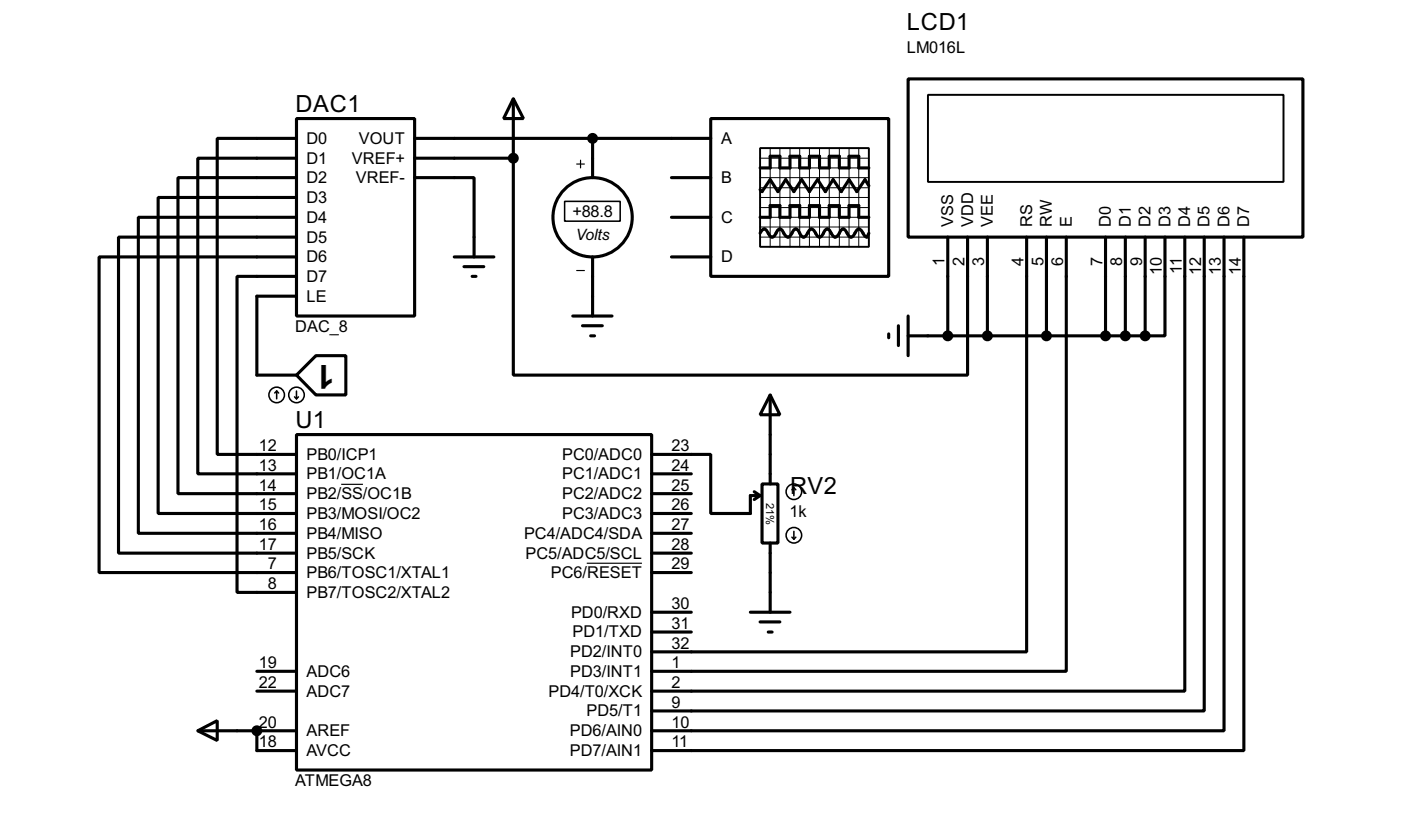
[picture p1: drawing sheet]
<svg xmlns="http://www.w3.org/2000/svg" width="180mm" height="107mm" viewBox="0 0 180 107" stroke-linecap="round" stroke-linejoin="round" font-family="sans-serif">
<g fill="none" stroke="#000" stroke-width=".4">
<path d="M38.2 15.3h15.2v25.4h-15.2zM38.2 17.8h-10.2v40.7h10.2M53.4 17.8h38.1M66.1 12.7l1.3 2.6h-2.6zM66.1 12.7v7.7M76.3 17.8v5.1M91.5 15.3h22.9v20.3h-22.9zM116.9 10.2h50.8v20.3h-50.8zM38.2 20.4h-12.7v40.6h12.7M38.2 22.9h-15.3v40.6h15.3M38.2 25.4h-17.8v40.7h17.8M38.2 28h-20.4v40.6h20.4"/>
<path d="M38.2 30.5h-22.9v40.7h22.9M38.2 33.1h-25.4v40.6h25.4M38.2 35.6h-7.7v40.6h7.7M38.2 38.1h-5.1v10.2h5.1M53.4 22.9h7.6v10.2M53.4 20.4h12.7M58.5 33.1h5.1M59.7 34.3h2.6M60.8 35.6h.5M66.1 20.4v27.9h58.4v-17.8M76.3 33.1v7.6M86.4 28h5.1"/>
<path d="M86.4 22.9h5.1M86.4 33.1h5.1M97.8 30l.3-.4 .3-.1 .2 .1 .5 .8 .3 .1 .2-.1 .5-.8 .3-.1 .2 .1 .2 .3a1.05 1.05 0 0 0 .6 .6l.2-.1 .5-.8 .3-.1 .3 .1 .4 .8 .3 .1 .3-.1 .5-.8 .2-.1 .3 .1 .5 .8 .3 .1 .2-.1 .5-.8 .3-.1 .2 .1 .5 .8 .3 .1a1.62 1.62 0 0 0 .7-.9l.3-.1 .2 .1 .5 .8 .3 .1 .3-.1 .5-.8 .2-.1 .3 .1 .5 .8 .3 .1 .2-.5M97.8 21.6h1.3v-1.5h1.3v1.5h1.3v-1.5h1.2v1.5h1.3v-1.5h1.3v1.5h1.2v-1.5h1.3v1.5h1.3v-1.5h1.2v1.5h1.3M97.8 28h1.3v-1.5h1.3v1.5h1.3v-1.5h1.2v1.5h1.3v-1.5h1.3v1.5h1.2v-1.5h1.3v1.5h1.3v-1.5h1.2v1.5h1.3M111.8 23.9l-.5-.8-1 1.6-1-1.6-1 1.6-1.1-1.6-1 1.6-1-1.6-1 1.6-1-1.6-1 1.6-1.1-1.6-1 1.6-1-1.6-1 1.6-.3-.3M122 30.5v12.7M127.1 30.5v12.7M132.1 30.5v53.4h-48.2M134.7 30.5v12.7M137.2 30.5v55.9h-53.3M142.3 30.5v12.7"/>
<path d="M144.8 30.5v12.7M147.4 30.5v12.7M149.9 30.5v12.7h-2.5M152.5 30.5v58.4h-68.6M155 30.5v61h-71.1M157.5 30.5v63.5h-73.6M160.1 30.5v66.1h-76.2M38.2 55.9h45.7v43.2h-45.7zM38.2 48.3l2.5-2.5h3.8v5h-3.8zM73.7 40.7h5.1M75 41.9h2.5M76 43.2h.5"/>
<path d="M83.9 58.5h7.6v7.6h5.1v-2.3h1.2M99.1 50.8l1.3 2.6h-2.6zM99.1 50.8v11.5M114.4 43v.5M115.6 41.9v2.6M116.9 43.2h30.5M116.9 40.7v5.1M83.9 61h5.1M83.9 63.5h5.1M83.9 66.1h5.1M83.9 68.6h5.1M83.9 71.2h5.1"/>
<path d="M83.9 73.7h5.1M83.9 78.8h5.1M96.6 78.8h5.1M97.1 63.3l.7 .5M97.8 63.8l-.7 .5M98.1 62.3h2v7.6h-2zM99.1 69.9v8.9M25.5 94l2.5-1.3v2.6zM25.5 94h12.7M33.1 94v2.6h5.1M33.1 86.4h5.1M33.1 88.9h5.1"/>
<path d="M83.9 81.3h5.1M97.8 80h2.6M98.9 81.3h.5"/>
<circle cx="76.2" cy="28" r="5.1"/>
</g>
<circle cx="33.1" cy="94" r=".2" fill="#000"/>
<path d="M97.8 19.1h14v12.7h-14zM119.4 12.2h45.8v11.2h-45.8z" fill="none" stroke="#000" stroke-width=".25"/>
<g fill="none" stroke="#000" stroke-width=".13">
<path d="M99.1 19.1v12.7M100.4 19.1v12.7M101.7 19.1v12.7M102.9 19.1v12.7M104.2 19.1v12.7M105.5 19.1v12.7M106.7 19.1v12.7M108 19.1v12.7M109.3 19.1v12.7M110.5 19.1v12.7M97.8 22.9h14M97.8 20.4h14"/>
<path d="M97.8 21.6h14M97.8 24.2h14M97.8 26.7h14M97.8 28h14M97.8 29.2h14M97.8 30.5h14M97.8 25.4h14"/>
</g>
<path d="M74.2 21.1h1M74.2 34.8h1M74.7 20.6v1M43.9 62.3h2.8M75.5 72.5h7.1" fill="none" stroke="#000" stroke-width=".15"/>
<g fill="#000" stroke="#000" stroke-width=".4">
<circle cx="76.2" cy="17.8" r=".5"/>
<circle cx="66" cy="20.4" r=".5"/>
<circle cx="121.9" cy="43.2" r=".5"/>
<circle cx="127" cy="43.2" r=".5"/>
<circle cx="134.6" cy="43.2" r=".5"/>
<circle cx="142.2" cy="43.2" r=".5"/>
<circle cx="144.8" cy="43.2" r=".5"/>
<circle cx="147.3" cy="43.2" r=".5"/>
<circle cx="33" cy="94" r=".5"/>
</g>
<g fill="none" stroke="#000" stroke-width=".2">
<path d="M72.7 25.9h7.1v2.6h-7.1zM35.6 50.3l.3 .3M35.6 50.3l-.2 .3M35.6 50.3v1M37.9 51.1l.3 .2M38.2 50.3v1M38.4 51.1l-.2 .2M101.9 69.1l.3 .3M102.2 62.8v1M102.2 68.4v1M102.2 62.8l.2 .2M102.2 62.8l-.3 .2"/>
<path d="M102.4 69.1l-.2 .3"/>
<circle cx="35.6" cy="50.8" r="1"/>
<circle cx="38.1" cy="50.8" r="1"/>
<circle cx="102.1" cy="68.9" r="1"/>
<circle cx="102.1" cy="63.3" r="1"/>
</g>
<text font-size="4.8" x="43.1" y="46.9" transform="rotate(-180 43.1 46.9)">1</text>
<g font-size="3.4">
<text x="116.7" y="3.9">LCD1</text>
<text x="38" y="14.5">DAC1</text>
<text x="38" y="55.1">U1</text>
<text x="101.7" y="63.5">RV2</text>
</g>
<g font-size="2.4">
<text x="116.7" y="6.8">LM016L</text>
<text x="39.4" y="18.5">D0</text>
<text x="39.4" y="21.1">D1</text>
<text x="39.4" y="23.5">D2</text>
<text x="45.3" y="21.1">VREF+</text>
<text x="45.8" y="23.5">VREF-</text>
<text x="46.2" y="18.5">VOUT</text>
<text x="92.8" y="18.5">A</text>
<text x="92.8" y="23.5">B</text>
<text x="39.4" y="26.1">D3</text>
<text x="39.4" y="28.7">D4</text>
<text x="73.7" y="27.9">+88.8</text>
<text x="92.8" y="28.7">C</text>
<text x="122.7" y="29.2" transform="rotate(-90 122.7 29.2)">VSS</text>
<text x="125.2" y="29.2" transform="rotate(-90 125.2 29.2)">VDD</text>
<text x="127.8" y="29.2" transform="rotate(-90 127.8 29.2)">VEE</text>
<text x="132.8" y="29.2" transform="rotate(-90 132.8 29.2)">RS</text>
<text x="135.4" y="29.2" transform="rotate(-90 135.4 29.2)">RW</text>
<text x="137.9" y="29.2" transform="rotate(-90 137.9 29.2)">E</text>
<text x="143" y="29.2" transform="rotate(-90 143 29.2)">D0</text>
<text x="145.5" y="29.2" transform="rotate(-90 145.5 29.2)">D1</text>
<text x="148.1" y="29.2" transform="rotate(-90 148.1 29.2)">D2</text>
<text x="150.6" y="29.2" transform="rotate(-90 150.6 29.2)">D3</text>
<text x="153.2" y="29.2" transform="rotate(-90 153.2 29.2)">D4</text>
<text x="155.7" y="29.2" transform="rotate(-90 155.7 29.2)">D5</text>
<text x="158.2" y="29.2" transform="rotate(-90 158.2 29.2)">D6</text>
<text x="160.8" y="29.2" transform="rotate(-90 160.8 29.2)">D7</text>
<text x="39.4" y="31.2">D5</text>
<text x="39.4" y="33.8">D6</text>
<text x="92.8" y="33.8">D</text>
<text x="121.6" y="34.2" transform="rotate(-90 121.6 34.2)">1</text>
<text x="124.1" y="34.2" transform="rotate(-90 124.1 34.2)">2</text>
<text x="126.7" y="34.2" transform="rotate(-90 126.7 34.2)">3</text>
<text x="131.7" y="34.2" transform="rotate(-90 131.7 34.2)">4</text>
<text x="134.3" y="34.2" transform="rotate(-90 134.3 34.2)">5</text>
<text x="136.8" y="34.2" transform="rotate(-90 136.8 34.2)">6</text>
<text x="141.9" y="34.2" transform="rotate(-90 141.9 34.2)">7</text>
<text x="144.4" y="34.2" transform="rotate(-90 144.4 34.2)">8</text>
<text x="147" y="34.2" transform="rotate(-90 147 34.2)">9</text>
<text x="149.5" y="35.3" transform="rotate(-90 149.5 35.3)">10</text>
<text x="152.1" y="35.2" transform="rotate(-90 152.1 35.2)">11</text>
<text x="154.5" y="35.4" transform="rotate(-90 154.5 35.4)">12</text>
<text x="157.1" y="35.4" transform="rotate(-90 157.1 35.4)">13</text>
<text x="159.7" y="35.3" transform="rotate(-90 159.7 35.3)">14</text>
<text x="39.4" y="38.8">LE</text>
<text x="39.4" y="36.3">D7</text>
<text x="38" y="42.8">DAC_8</text>
<text x="33.3" y="58.1">12</text>
<text x="39.4" y="59.2">PB0/ICP1</text>
<text x="72.3" y="59.2">PC0/ADC0</text>
<text x="86.4" y="58.1">23</text>
<text x="33.3" y="60.6">13</text>
<text x="33.3" y="63.1">14</text>
<text x="33.3" y="65.7">15</text>
<text x="39.4" y="61.7">PB1/OC1A</text>
<text x="39.4" y="64.2">PB2/SS/OC1B</text>
<text x="72.3" y="61.7">PC1/ADC1</text>
<text x="72.3" y="64.2">PC2/ADC2</text>
<text x="86.4" y="60.6">24</text>
<text x="86.4" y="63.1">25</text>
<text x="86.4" y="65.7">26</text>
<text x="33.3" y="68.2">16</text>
<text x="33.3" y="70.8">17</text>
<text x="39.4" y="66.8">PB3/MOSI/OC2</text>
<text x="39.4" y="69.3">PB4/MISO</text>
<text x="39.4" y="71.9">PB5/SCK</text>
<text x="67.4" y="69.3">PC4/ADC4/SDA</text>
<text x="67.6" y="71.9">PC5/ADC5/SCL</text>
<text x="72.3" y="66.8">PC3/ADC3</text>
<text x="86.4" y="68.2">27</text>
<text x="86.4" y="70.8">28</text>
<text x="101.6" y="66.5">1k</text>
<text x="34.5" y="73.3">7</text>
<text x="34.5" y="75.8">8</text>
<text x="39.4" y="74.4">PB6/TOSC1/XTAL1</text>
<text x="39.4" y="76.9">PB7/TOSC2/XTAL2</text>
<text x="70.9" y="74.4">PC6/RESET</text>
<text x="86.4" y="73.3">29</text>
<text x="73.5" y="79.5">PD0/RXD</text>
<text x="73.7" y="82">PD1/TXD</text>
<text x="86.4" y="78.4">30</text>
<text x="86.4" y="80.9">31</text>
<text x="86.4" y="83.5">32</text>
<text x="33.3" y="88.5">22</text>
<text x="33.3" y="86">19</text>
<text x="39.4" y="89.6">ADC7</text>
<text x="39.4" y="87.1">ADC6</text>
<text x="70.6" y="89.6">PD4/T0/XCK</text>
<text x="73.4" y="84.6">PD2/INT0</text>
<text x="73.4" y="87.1">PD3/INT1</text>
<text x="86.4" y="86">1</text>
<text x="86.4" y="88.5">2</text>
<text x="33.3" y="93.6">20</text>
<text x="39.4" y="94.7">AREF</text>
<text x="73.3" y="94.7">PD6/AIN0</text>
<text x="75.5" y="92.2">PD5/T1</text>
<text x="86.4" y="91.1">9</text>
<text x="86.4" y="93.6">10</text>
<text x="33.3" y="96.2">18</text>
<text x="38" y="101.2">ATMEGA8</text>
<text x="39.4" y="97.3">AVCC</text>
<text x="73.3" y="97.3">PD7/AIN1</text>
<text x="86.4" y="96.2">11</text>
</g>
<text font-size="2.3" x="74.1" y="30.9">Volts</text>
<text font-size="1.6" x="98.6" y="64.6" transform="rotate(90 98.6 64.6)">21%</text>
</svg>
